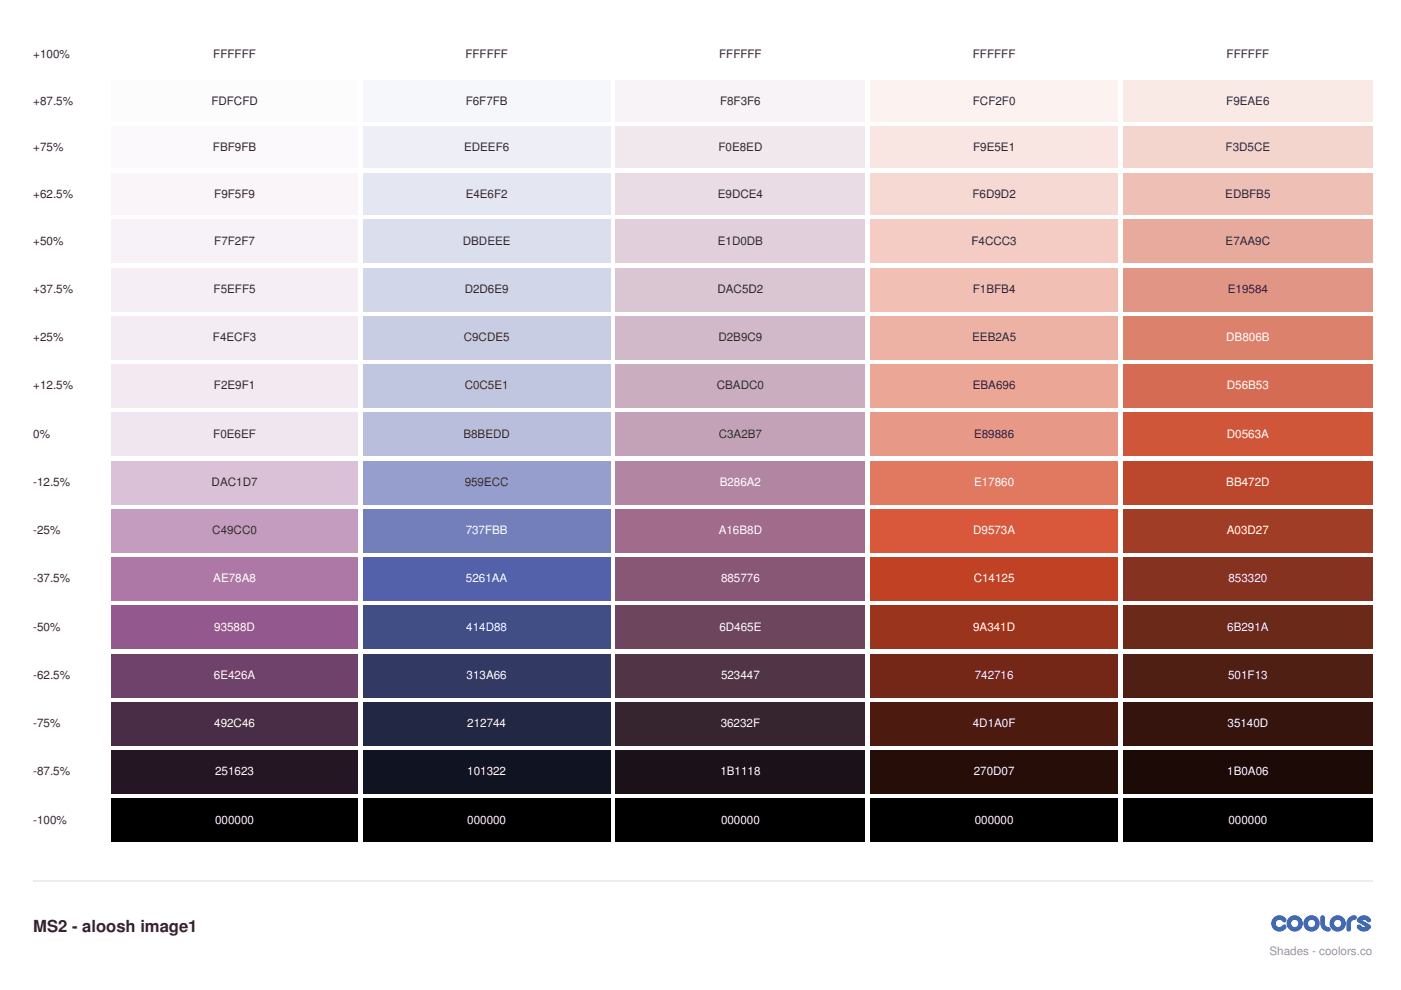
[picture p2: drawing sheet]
<svg xmlns="http://www.w3.org/2000/svg" width="297mm" height="210mm" viewBox="0 0 297 210" stroke-linecap="round" stroke-linejoin="round" font-family="sans-serif">
<path d="M23.6 16.9h52.2v8.9h-52.2z" fill="#fdfcfd"/>
<path d="M76.9 16.9h52.6v8.9h-52.6z" fill="#f6f7fb"/>
<path d="M130.5 16.9h52.9v8.9h-52.9z" fill="#f8f3f6"/>
<path d="M184.5 16.9h52.6v8.9h-52.6z" fill="#fcf2f0"/>
<path d="M238.1 16.9h52.9v8.9h-52.9z" fill="#f9eae6"/>
<path d="M23.6 26.8h52.2v8.8h-52.2z" fill="#fbf9fb"/>
<path d="M76.9 26.8h52.6v8.8h-52.6z" fill="#edeef6"/>
<path d="M130.5 26.8h52.9v8.8h-52.9z" fill="#f0e8ed"/>
<path d="M184.5 26.8h52.6v8.8h-52.6z" fill="#f9e5e1"/>
<path d="M238.1 26.8h52.9v8.8h-52.9z" fill="#f3d5ce"/>
<path d="M23.6 36.7h52.2v8.8h-52.2z" fill="#f9f5f9"/>
<path d="M76.9 36.7h52.6v8.8h-52.6z" fill="#e4e6f2"/>
<path d="M130.5 36.7h52.9v8.8h-52.9z" fill="#e9dce4"/>
<path d="M184.5 36.7h52.6v8.8h-52.6z" fill="#f6d9d2"/>
<path d="M238.1 36.7h52.9v8.8h-52.9z" fill="#edbfb5"/>
<path d="M23.6 46.6h52.2v9.1h-52.2z" fill="#f7f2f7"/>
<path d="M76.9 46.6h52.6v9.1h-52.6z" fill="#dbdeee"/>
<path d="M130.5 46.6h52.9v9.1h-52.9z" fill="#e1d0db"/>
<path d="M184.5 46.6h52.6v9.1h-52.6z" fill="#f4ccc3"/>
<path d="M238.1 46.6h52.9v9.1h-52.9z" fill="#e7aa9c"/>
<path d="M23.6 56.8h52.2v9.2h-52.2z" fill="#f5eff5"/>
<path d="M76.9 56.8h52.6v9.2h-52.6z" fill="#d2d6e9"/>
<path d="M130.5 56.8h52.9v9.2h-52.9z" fill="#dac5d2"/>
<path d="M184.5 56.8h52.6v9.2h-52.6z" fill="#f1bfb4"/>
<path d="M238.1 56.8h52.9v9.2h-52.9z" fill="#e19584"/>
<path d="M23.6 67h52.2v9.2h-52.2z" fill="#f4ecf3"/>
<path d="M76.9 67h52.6v9.2h-52.6z" fill="#c9cde5"/>
<path d="M130.5 67h52.9v9.2h-52.9z" fill="#d2b9c9"/>
<path d="M184.5 67h52.6v9.2h-52.6z" fill="#eeb2a5"/>
<path d="M238.1 67h52.9v9.2h-52.9z" fill="#db806b"/>
<path d="M23.6 77.3h52.2v9.1h-52.2z" fill="#f2e9f1"/>
<path d="M76.9 77.3h52.6v9.1h-52.6z" fill="#c0c5e1"/>
<path d="M130.5 77.3h52.9v9.1h-52.9z" fill="#cbadc0"/>
<path d="M184.5 77.3h52.6v9.1h-52.6z" fill="#eba696"/>
<path d="M238.1 77.3h52.9v9.1h-52.9z" fill="#d56b53"/>
<path d="M23.6 87.5h52.2v9.2h-52.2z" fill="#f0e6ef"/>
<path d="M76.9 87.5h52.6v9.2h-52.6z" fill="#b8bedd"/>
<path d="M130.5 87.5h52.9v9.2h-52.9z" fill="#c3a2b7"/>
<path d="M184.5 87.5h52.6v9.2h-52.6z" fill="#e89886"/>
<path d="M238.1 87.5h52.9v9.2h-52.9z" fill="#d0563a"/>
<path d="M23.6 97.7h52.2v9.2h-52.2z" fill="#dac1d7"/>
<path d="M76.9 97.7h52.6v9.2h-52.6z" fill="#959ecc"/>
<path d="M130.5 97.7h52.9v9.2h-52.9z" fill="#b286a2"/>
<path d="M184.5 97.7h52.6v9.2h-52.6z" fill="#e17860"/>
<path d="M238.1 97.7h52.9v9.2h-52.9z" fill="#bb472d"/>
<path d="M23.6 107.9h52.2v9.2h-52.2z" fill="#c49cc0"/>
<path d="M76.9 107.9h52.6v9.2h-52.6z" fill="#737fbb"/>
<path d="M130.5 107.9h52.9v9.2h-52.9z" fill="#a16b8d"/>
<path d="M184.5 107.9h52.6v9.2h-52.6z" fill="#d9573a"/>
<path d="M238.1 107.9h52.9v9.2h-52.9z" fill="#a03d27"/>
<path d="M23.6 118.2h52.2v9.2h-52.2z" fill="#ae78a8"/>
<path d="M76.9 118.2h52.6v9.2h-52.6z" fill="#5261aa"/>
<path d="M130.5 118.2h52.9v9.2h-52.9z" fill="#885776"/>
<path d="M184.5 118.2h52.6v9.2h-52.6z" fill="#c14125"/>
<path d="M238.1 118.2h52.9v9.2h-52.9z" fill="#853320"/>
<path d="M23.6 128.4h52.2v9.2h-52.2z" fill="#93588d"/>
<path d="M76.9 128.4h52.6v9.2h-52.6z" fill="#414d88"/>
<path d="M130.5 128.4h52.9v9.2h-52.9z" fill="#6d465e"/>
<path d="M184.5 128.4h52.6v9.2h-52.6z" fill="#9a341d"/>
<path d="M238.1 128.4h52.9v9.2h-52.9z" fill="#6b291a"/>
<path d="M23.6 138.6h52.2v9.2h-52.2z" fill="#6e426a"/>
<path d="M76.9 138.6h52.6v9.2h-52.6z" fill="#313a66"/>
<path d="M130.5 138.6h52.9v9.2h-52.9z" fill="#523447"/>
<path d="M184.5 138.6h52.6v9.2h-52.6z" fill="#742716"/>
<path d="M238.1 138.6h52.9v9.2h-52.9z" fill="#501f13"/>
<path d="M23.6 148.9h52.2v9.1h-52.2z" fill="#492c46"/>
<path d="M76.9 148.9h52.6v9.1h-52.6z" fill="#212744"/>
<path d="M130.5 148.9h52.9v9.1h-52.9z" fill="#36232f"/>
<path d="M184.5 148.9h52.6v9.1h-52.6z" fill="#4d1a0f"/>
<path d="M238.1 148.9h52.9v9.1h-52.9z" fill="#35140d"/>
<path d="M23.6 159.1h52.2v9.2h-52.2z" fill="#251623"/>
<path d="M76.9 159.1h52.6v9.2h-52.6z" fill="#101322"/>
<path d="M130.5 159.1h52.9v9.2h-52.9z" fill="#1b1118"/>
<path d="M184.5 159.1h52.6v9.2h-52.6z" fill="#270d07"/>
<path d="M238.1 159.1h52.9v9.2h-52.9z" fill="#1b0a06"/>
<path d="M23.6 169.3h52.2v9.2h-52.2zM76.9 169.3h52.6v9.2h-52.6zM130.5 169.3h52.9v9.2h-52.9zM184.5 169.3h52.6v9.2h-52.6zM238.1 169.3h52.9v9.2h-52.9z" fill="#000"/>
<path d="M7.1 186.8h283.9" fill="none" stroke="#ececec" stroke-width=".35"/>
<g fill="#06f">
<path d="M270 194.6a1.72 1.72 0 0 1 2.7 .2 .52 .52 0 0 1-.3 .8 .52 .52 0 0 1-.7-.4 .77 .77 0 0 0-1.1 .1 .77 .77 0 0 0 .2 1.1 .77 .77 0 0 0 1.1-.2 .48 .48 0 0 1 .7-.1 .48 .48 0 0 1 .1 .7 1.73 1.73 0 0 1-2.6 .3 1.73 1.73 0 0 1-.1-2.5z"/>
<path d="M280.2 194.1h.4l.3 .3v1.4a.77 .77 0 0 0 .7 .8 .48 .48 0 0 1 .5 .4 .48 .48 0 0 1-.5 .5h.1a1.73 1.73 0 0 1-1.8-1.7v-1.3z"/>
<path d="M286 194.6l.7-.5h.5a.48 .48 0 0 1 .5 .4 .48 .48 0 0 1-.5 .5 .77 .77 0 0 0-.8 .8v1.2a.48 .48 0 0 1-.5 .5 .48 .48 0 0 1-.4-.5 2.69 2.69 0 0 1 .5-2.4z"/>
<path d="M288 194.5a1.72 1.72 0 0 1 2.6 .3 .52 .52 0 0 1-.3 .7 .52 .52 0 0 1-.7-.3l-.4-.2-.4 .1 1.7 1 .1 .2v.5a1.69 1.69 0 0 1-2.9-.3 .48 .48 0 0 1 .3-.5 .48 .48 0 0 1 .5 .2l.4 .3h.6l-1.8-1.2v-.5z"/>
<path d="M272.8 195.8a1.73 1.73 0 0 0 3.4 0 1.73 1.73 0 0 0-3.4 0zM273.7 195.8a.8 .8 0 0 1 1.6 0 .8 .8 0 0 1-1.6 0z"/>
<path d="M276.3 195.8a1.75 1.75 0 0 0 3.5 0 1.75 1.75 0 0 0-3.5 0zM277.3 195.8a.77 .77 0 0 1 1.5 0 .77 .77 0 0 1-1.5 0z"/>
<path d="M281.9 195.8a1.73 1.73 0 0 0 3.4 0 1.73 1.73 0 0 0-3.4 0zM282.8 195.8a.8 .8 0 0 1 1.6 0 .8 .8 0 0 1-1.6 0z"/>
</g>
<text font-size="3.5" fill="#2d2d2f" x="7.1" y="197.6">MS2 - aloosh image1</text>
<g font-size="2.5" fill="#2d2d2f">
<text x="7.1" y="12.3">+100%</text>
<text x="45.2" y="12.3">FFFFFF</text>
<text x="98.7" y="12.3">FFFFFF</text>
<text x="152.5" y="12.3">FFFFFF</text>
<text x="206.3" y="12.3">FFFFFF</text>
<text x="260.1" y="12.3">FFFFFF</text>
<text x="7.1" y="22.2">+87.5%</text>
<text x="44.8" y="22.2">FDFCFD</text>
<text x="98.7" y="22.2">F6F7FB</text>
<text x="152.7" y="22.2">F8F3F6</text>
<text x="206.3" y="22.2">FCF2F0</text>
<text x="260" y="22.2">F9EAE6</text>
<text x="7.1" y="32.1">+75%</text>
<text x="45.2" y="32.1">FBF9FB</text>
<text x="98.4" y="32.1">EDEEF6</text>
<text x="152.3" y="32.1">F0E8ED</text>
<text x="206.3" y="32.1">F9E5E1</text>
<text x="259.9" y="32.1">F3D5CE</text>
<text x="7.1" y="42">+62.5%</text>
<text x="45.4" y="42">F9F5F9</text>
<text x="98.7" y="42">E4E6F2</text>
<text x="152.2" y="42">E9DCE4</text>
<text x="206.2" y="42">F6D9D2</text>
<text x="259.8" y="42">EDBFB5</text>
<text x="7.1" y="51.9">+50%</text>
<text x="45.4" y="51.9">F7F2F7</text>
<text x="98.1" y="51.9">DBDEEE</text>
<text x="152.2" y="51.9">E1D0DB</text>
<text x="206" y="51.9">F4CCC3</text>
<text x="259.9" y="51.9">E7AA9C</text>
<text x="7.1" y="62.1">+37.5%</text>
<text x="45.3" y="62.1">F5EFF5</text>
<text x="98.5" y="62.1">D2D6E9</text>
<text x="152.1" y="62.1">DAC5D2</text>
<text x="206.3" y="62.1">F1BFB4</text>
<text x="260.3" y="62.1">E19584</text>
<text x="7.1" y="72.3">+25%</text>
<text x="45.2" y="72.3">F4ECF3</text>
<text x="98.3" y="72.3">C9CDE5</text>
<text x="152.3" y="72.3">D2B9C9</text>
<text x="206.1" y="72.3">EEB2A5</text>
<text x="7.1" y="82.6">+12.5%</text>
<text x="45.4" y="82.6">F2E9F1</text>
<text x="98.5" y="82.6">C0C5E1</text>
<text x="152" y="82.6">CBADC0</text>
<text x="206.3" y="82.6">EBA696</text>
<text x="7.1" y="92.8">0%</text>
<text x="45.2" y="92.8">F0E6EF</text>
<text x="98.3" y="92.8">B8BEDD</text>
<text x="152.4" y="92.8">C3A2B7</text>
<text x="206.5" y="92.8">E89886</text>
<text x="7.1" y="103">-12.5%</text>
<text x="44.9" y="103">DAC1D7</text>
<text x="98.5" y="103">959ECC</text>
<text x="7.1" y="113.2">-25%</text>
<text x="45" y="113.2">C49CC0</text>
<text x="7.1" y="123.5">-37.5%</text>
<text x="7.1" y="133.7">-50%</text>
<text x="7.1" y="143.9">-62.5%</text>
<text x="7.1" y="154.2">-75%</text>
<text x="7.1" y="164.4">-87.5%</text>
<text x="7.1" y="174.6">-100%</text>
</g>
<g font-size="2.5" fill="#fff">
<text x="260" y="72.3">DB806B</text>
<text x="260.1" y="82.6">D56B53</text>
<text x="260.1" y="92.8">D0563A</text>
<text x="152.6" y="103">B286A2</text>
<text x="206.5" y="103">E17860</text>
<text x="260" y="103">BB472D</text>
<text x="98.7" y="113.2">737FBB</text>
<text x="152.4" y="113.2">A16B8D</text>
<text x="206.3" y="113.2">D9573A</text>
<text x="260.1" y="113.2">A03D27</text>
<text x="45.2" y="123.5">AE78A8</text>
<text x="98.8" y="123.5">5261AA</text>
<text x="152.9" y="123.5">885776</text>
<text x="206.5" y="123.5">C14125</text>
<text x="260.5" y="123.5">853320</text>
<text x="45.4" y="133.7">93588D</text>
<text x="98.9" y="133.7">414D88</text>
<text x="152.5" y="133.7">6D465E</text>
<text x="206.3" y="133.7">9A341D</text>
<text x="260.2" y="133.7">6B291A</text>
<text x="45.4" y="143.9">6E426A</text>
<text x="98.9" y="143.9">313A66</text>
<text x="152.9" y="143.9">523447</text>
<text x="206.7" y="143.9">742716</text>
<text x="260.4" y="143.9">501F13</text>
<text x="45.4" y="154.2">492C46</text>
<text x="99.1" y="154.2">212744</text>
<text x="152.8" y="154.2">36232F</text>
<text x="206.3" y="154.2">4D1A0F</text>
<text x="260.3" y="154.2">35140D</text>
<text x="45.6" y="164.4">251623</text>
<text x="99.1" y="164.4">101322</text>
<text x="152.7" y="164.4">1B1118</text>
<text x="206.5" y="164.4">270D07</text>
<text x="260.2" y="164.4">1B0A06</text>
<text x="45.6" y="174.6">000000</text>
<text x="99.1" y="174.6">000000</text>
<text x="152.9" y="174.6">000000</text>
<text x="206.7" y="174.6">000000</text>
<text x="260.5" y="174.6">000000</text>
</g>
<text font-size="2.5" fill="#97969c" x="269.2" y="202.5">Shades - coolors.co</text>
</svg>
